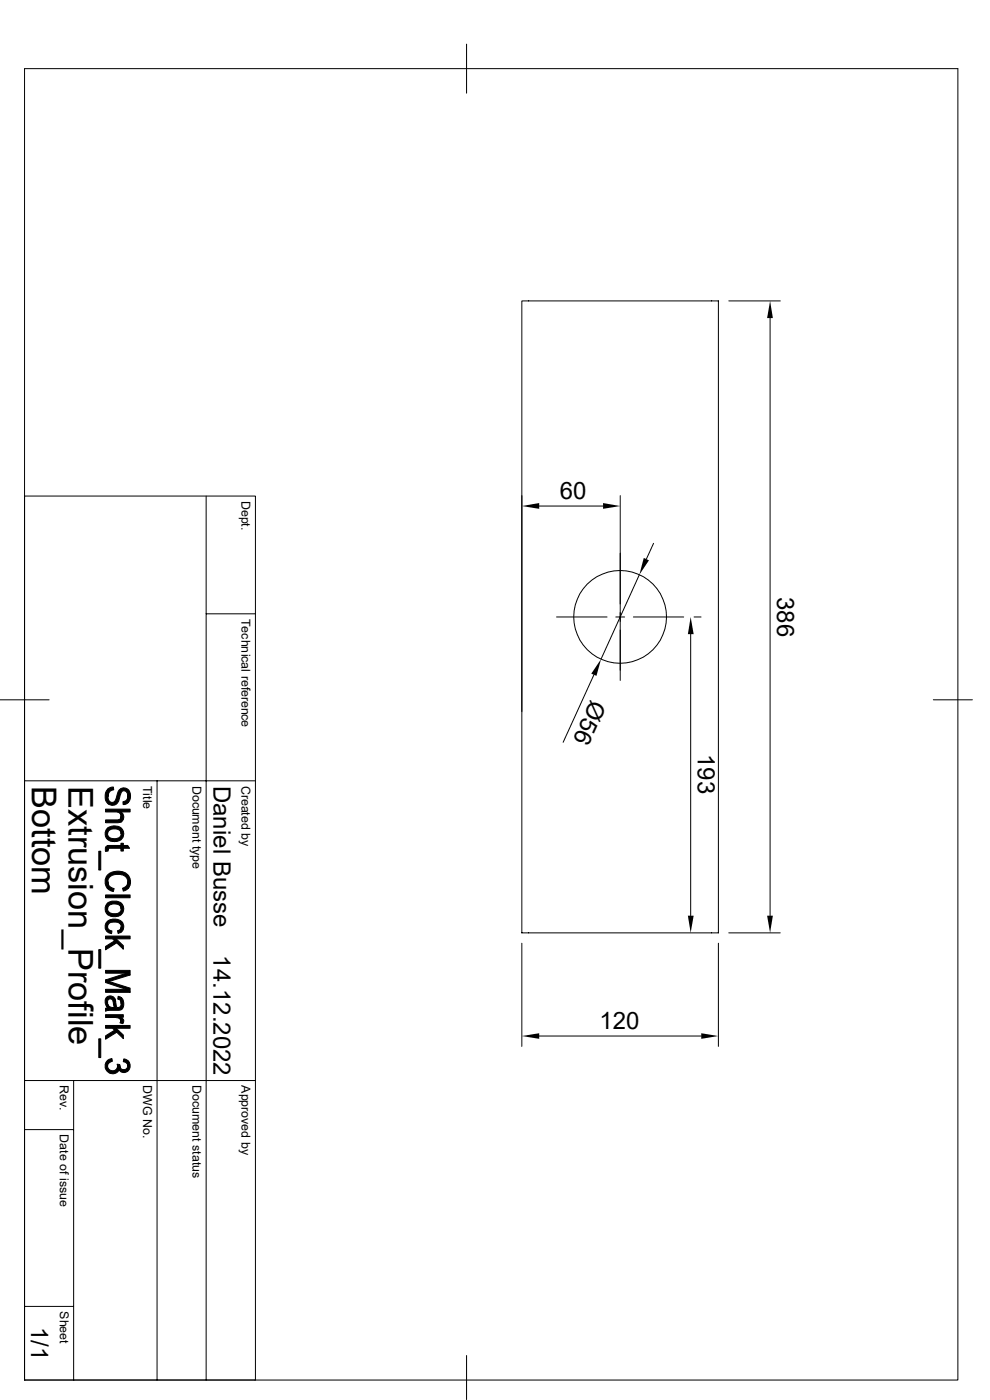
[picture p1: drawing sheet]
<svg xmlns="http://www.w3.org/2000/svg" width="210mm" height="297mm" viewBox="0 0 210 297" stroke-linecap="round" stroke-linejoin="round" font-family="sans-serif">
<g fill="none" stroke="#000" stroke-width=".21">
<path d="M5.2 14.6h198v278.2h-198zM99 9.4v10.4M110.7 63.8h41.7v134.1h-41.7zM154.6 63.8h10.9M163.4 67.5v126.8M5.2 105.2h49v187.6h-49M43.7 105.2v187.6M110.7 105.2v45.8M114.4 107.4h13.5M131.6 105.2v39.2M138.6 115.3l-1.5 3.3M43.7 130.2h10.5"/>
<path d="M118.1 130.9h10.7M130.6 130.9h1.9M134.4 130.9h10.6M135.6 121.9l-8.1 17.9M146.5 134.5v59.8M147.2 130.9h1.5M0 148.5h10.4M126 143.2l-6.5 14.3M198 148.5h8.3M5.2 165.7h49M33.3 165.7v127.1M154.6 197.9h10.9"/>
<path d="M110.7 200.1v21.9M114.4 219.8h34.4M152.4 200.1v21.9M5.2 239.6h10.4M5.2 229.2h49M15.6 229.2v63.6M5.2 277.2h10.4M99 287.6v9.3"/>
<circle cx="131.6" cy="130.9" r="9.8"/>
</g>
<g fill="#000" stroke="#000" stroke-width=".21">
<path d="M22.9 167.4l.5-.3 .6-.1 .1 .6a1.37 1.37 0 0 0-1.2 1.4z" fill-rule="evenodd"/>
<path d="M22.4 173.9h2.4a.76 .76 0 0 0 .9-.7v1.2l-.3 .1h-3z" fill-rule="evenodd"/>
<path d="M22.9 175.6a2.52 2.52 0 0 1 2.8 .1v1.2a1.45 1.45 0 0 0-2-1l-.3 .1a.84 .84 0 0 0-.6 .9z" fill-rule="evenodd"/>
<path d="M25.7 172.3a1.32 1.32 0 0 1 0 2.1z" fill-rule="evenodd"/>
<path d="M22.6 175.9l.2-.2v1.2a1.48 1.48 0 0 0 2.2 .9l.4-.3 .3-.4v-1.4a1.68 1.68 0 0 1 .3 2.1 1.68 1.68 0 0 1-2 .7 1.66 1.66 0 0 1-1.5-.9 1.66 1.66 0 0 1 .1-1.7z" fill-rule="evenodd"/>
<path d="M27.1 168.9v1.4l-.4 .3-.6 .1v-.6l.3-.1a1.01 1.01 0 0 0 .7-1.1z" fill-rule="evenodd"/>
<path d="M22.9 179.4h2.8v-.5h.5v.5h.9l.4 .6h-1.3v.6h-.5v-.6h-2.5l-.3 .3z" fill-rule="evenodd"/>
<path d="M22.4 171.7h5.2v.6h-1.9v2.1v-1.5a1.04 1.04 0 0 0-1.2-.6h-2.1z" fill-rule="evenodd"/>
<path d="M22.8 167.5l.1-.1v1.6a.92 .92 0 0 0 .7 1.2 .92 .92 0 0 0 1.1-1 2.17 2.17 0 0 1 1.3-2 1.74 1.74 0 0 1 1.5 2.6l-.4 .5v-1.4a.8 .8 0 0 0-.3-1 .8 .8 0 0 0-1.1 .2l-.2 .5a2.34 2.34 0 0 1-1.3 2.2 1.81 1.81 0 0 1-1.8-2.5z" fill-rule="evenodd"/>
<path d="M21 180.6h.4v4h-.4z" fill-rule="evenodd"/>
<path d="M22.4 189.9h5.2v.6h-5.2z" fill-rule="evenodd"/>
<path d="M22.5 179.6l.4-.2v1.2h-.5v-.7z" fill-rule="evenodd"/>
<path d="M22.7 195.5l.2 1.5 .5 .4 .3 .1v.6a1.51 1.51 0 0 1-1.3-1 1.51 1.51 0 0 1 .3-1.6z" fill-rule="evenodd"/>
<path d="M22.9 187.1a1.36 1.36 0 0 0 1.3 1.4l-.2 .6-1.2-.6z" fill-rule="evenodd"/>
<path d="M22.8 191.6a2.66 2.66 0 0 1 2.9 0v1.2a1.54 1.54 0 0 0-2.4-.8l-.4 .5-.1 .3z" fill-rule="evenodd"/>
<path d="M25.7 196.6v1.1l-.6 .3-.2-.6a.79 .79 0 0 0 .8-.8z" fill-rule="evenodd"/>
<path d="M22.6 191.8l.2-.2v1.2a1.61 1.61 0 0 0 2.5 .8l.4-.6v-1.4a1.68 1.68 0 0 1 .3 2 1.68 1.68 0 0 1-1.8 .9 1.68 1.68 0 0 1-1.7-.8 1.68 1.68 0 0 1 .1-1.9z" fill-rule="evenodd"/>
<path d="M22.8 195.5a2.27 2.27 0 0 1 3.3 .5l.1 1-.5 .7v-1.1a1.21 1.21 0 0 0-1.6-1l-.9 .3-.4 .7z" fill-rule="evenodd"/>
<path d="M27.1 187.1v1.5l-.9 .5-.2-.7 .9-.6z" fill-rule="evenodd"/>
<path d="M22.4 198.6h5.2v.6h-3l-.3 .4-.4-.4h-1.5z" fill-rule="evenodd"/>
<path d="M22.9 185.5a3.1 3.1 0 0 1 4.5 .5 2.12 2.12 0 0 1-.3 2.6v-1.5a1.94 1.94 0 0 0-2.7-1.6 1.52 1.52 0 0 0-1.5 1.6l-.1 1.4a2.27 2.27 0 0 1 .1-3z" fill-rule="evenodd"/>
<path d="M21 201.5h.4v3.9h-.4z" fill-rule="evenodd"/>
<path d="M22.8 212.6l.1 1.2-.2-.1z" fill-rule="evenodd"/>
<path d="M22.6 211.6a1.11 1.11 0 0 1 1.7 .2v1.9l-.3-.8a.65 .65 0 0 0-.3-.9 .65 .65 0 0 0-.8 .3l-.2 1.4a1.68 1.68 0 0 1-.1-2.1z" fill-rule="evenodd"/>
<path d="M25.1 211.4l.6 .2v1.3a.75 .75 0 0 0-.7-.9z" fill-rule="evenodd"/>
<path d="M22.4 215.3h3.8v.5h-.6v.7a1.08 1.08 0 0 0-1.3-.6h-1.9z" fill-rule="evenodd"/>
<path d="M22.4 200.8l1.9-1.2 .3-.4 1.6 1.4v.8l-1.4-1.4-2.4 1.5z" fill-rule="evenodd"/>
<path d="M22.9 213l.5 .7h.9v-1.9l.3 1.3a.52 .52 0 0 0 .5 .7 .52 .52 0 0 0 .6-.6v-1.6a1.89 1.89 0 0 1 0 2.6l-2.9 .2-.4 .1v-.6l.5-.1z" fill-rule="evenodd"/>
<path d="M25.6 215.8l.1 .1a.76 .76 0 0 1 .3 1.3l-.6-.2z" fill-rule="evenodd"/>
<path d="M22.4 207.9l5.2 1.7v.9l-.8-.6-4.4-1.5z" fill-rule="evenodd"/>
<path d="M22.4 207.9l4.4-1.4 .8 .3-4.4 1.4z" fill-rule="evenodd"/>
<path d="M22.4 209.9h4.4l.8 .6h-5.2z" fill-rule="evenodd"/>
<path d="M22.4 205.9h5.2v.9l-.8-.3h-4.4z" fill-rule="evenodd"/>
<path d="M22.4 217.6h5.2v.5h-3l-.3 .5-.4-.5h-1.5z" fill-rule="evenodd"/>
<path d="M21 220.4h.4v4h-.4z" fill-rule="evenodd"/>
<path d="M22.9 224.9l.8-.3 .1 .6-.7 .3-.3 .6z" fill-rule="evenodd"/>
<path d="M22.7 225.1l.1-.1v1.1a1.06 1.06 0 0 0 1.1 1.1 1.06 1.06 0 0 0 1-1l.1 1.2a1.62 1.62 0 0 1-2.2-.1 1.62 1.62 0 0 1-.1-2.2z" fill-rule="evenodd"/>
<path d="M24.8 225.8h.6v1.3l-.2-.2-.2 .5z" fill-rule="evenodd"/>
<path d="M22.4 219.8l1.9-1.2 .3-.5 1.6 1.5v.7l-1.4-1.3-2.4 1.5z" fill-rule="evenodd"/>
<path d="M26.2 224.7l.9 .3v1.1l-.1-.4-.3-.3-.5-.1z" fill-rule="evenodd"/>
<path d="M25.4 225.9a.85 .85 0 0 0 .7 1 .85 .85 0 0 0 1-.8v-1.1a1.37 1.37 0 0 1 .2 2 1.37 1.37 0 0 1-1.9 .1z" fill-rule="evenodd"/>
</g>
<path d="M163.4 63.8l.6 3.7h-1.3zM110.7 107.4l3.7-.7v1.2zM127.9 106.7l3.7 .7-3.7 .5zM136.6 118.4l1.1 .5-2.1 3zM146.5 130.9l.7 3.6h-1.3zM127.5 139.8l-1 3.6-1.1-.5zM145.9 194.3h1.3l-.7 3.6zM162.7 194.3h1.3l-.6 3.6zM110.7 219.8l3.7-.6v1.2zM148.8 219.2l3.6 .6-3.6 .6z" fill="#000"/>
<g font-size="7.3">
<text x="6.8" y="166.7" transform="rotate(90 6.8 166.7)">Bottom</text>
<text x="14.6" y="166.7" transform="rotate(90 14.6 166.7)">Extrusion_Profile</text>
</g>
<g font-size="5.1">
<text x="118.7" y="105.8">60</text>
<text x="164.9" y="126.7" transform="rotate(90 164.9 126.7)">386</text>
<text x="125.4" y="148.3" transform="rotate(114 125.4 148.3)">Ø56</text>
<text x="148" y="160" transform="rotate(90 148 160)">193</text>
<text x="45.3" y="166.7" transform="rotate(90 45.3 166.7)">Daniel Busse</text>
<text x="45.3" y="202.7" transform="rotate(90 45.3 202.7)">14.12.2022</text>
<text x="127.2" y="218.3">120</text>
<text x="6.6" y="281.4" transform="rotate(90 6.6 281.4)">1/1</text>
</g>
<g font-size="2.6">
<text x="51.3" y="106.3" transform="rotate(90 51.3 106.3)">Dept.</text>
<text x="51.3" y="131.3" transform="rotate(90 51.3 131.3)">Technical reference</text>
<text x="30.4" y="166.7" transform="rotate(90 30.4 166.7)">Title</text>
<text x="40.8" y="166.7" transform="rotate(90 40.8 166.7)">Document type</text>
<text x="51.3" y="166.7" transform="rotate(90 51.3 166.7)">Created by</text>
<text x="12.7" y="230.2" transform="rotate(90 12.7 230.2)">Rev.</text>
<text x="30.4" y="230.2" transform="rotate(90 30.4 230.2)">DWG No.</text>
<text x="40.8" y="230.2" transform="rotate(90 40.8 230.2)">Document status</text>
<text x="51.3" y="230.2" transform="rotate(90 51.3 230.2)">Approved by</text>
<text x="12.7" y="240.7" transform="rotate(90 12.7 240.7)">Date of issue</text>
<text x="12.7" y="278.2" transform="rotate(90 12.7 278.2)">Sheet</text>
</g>
</svg>
